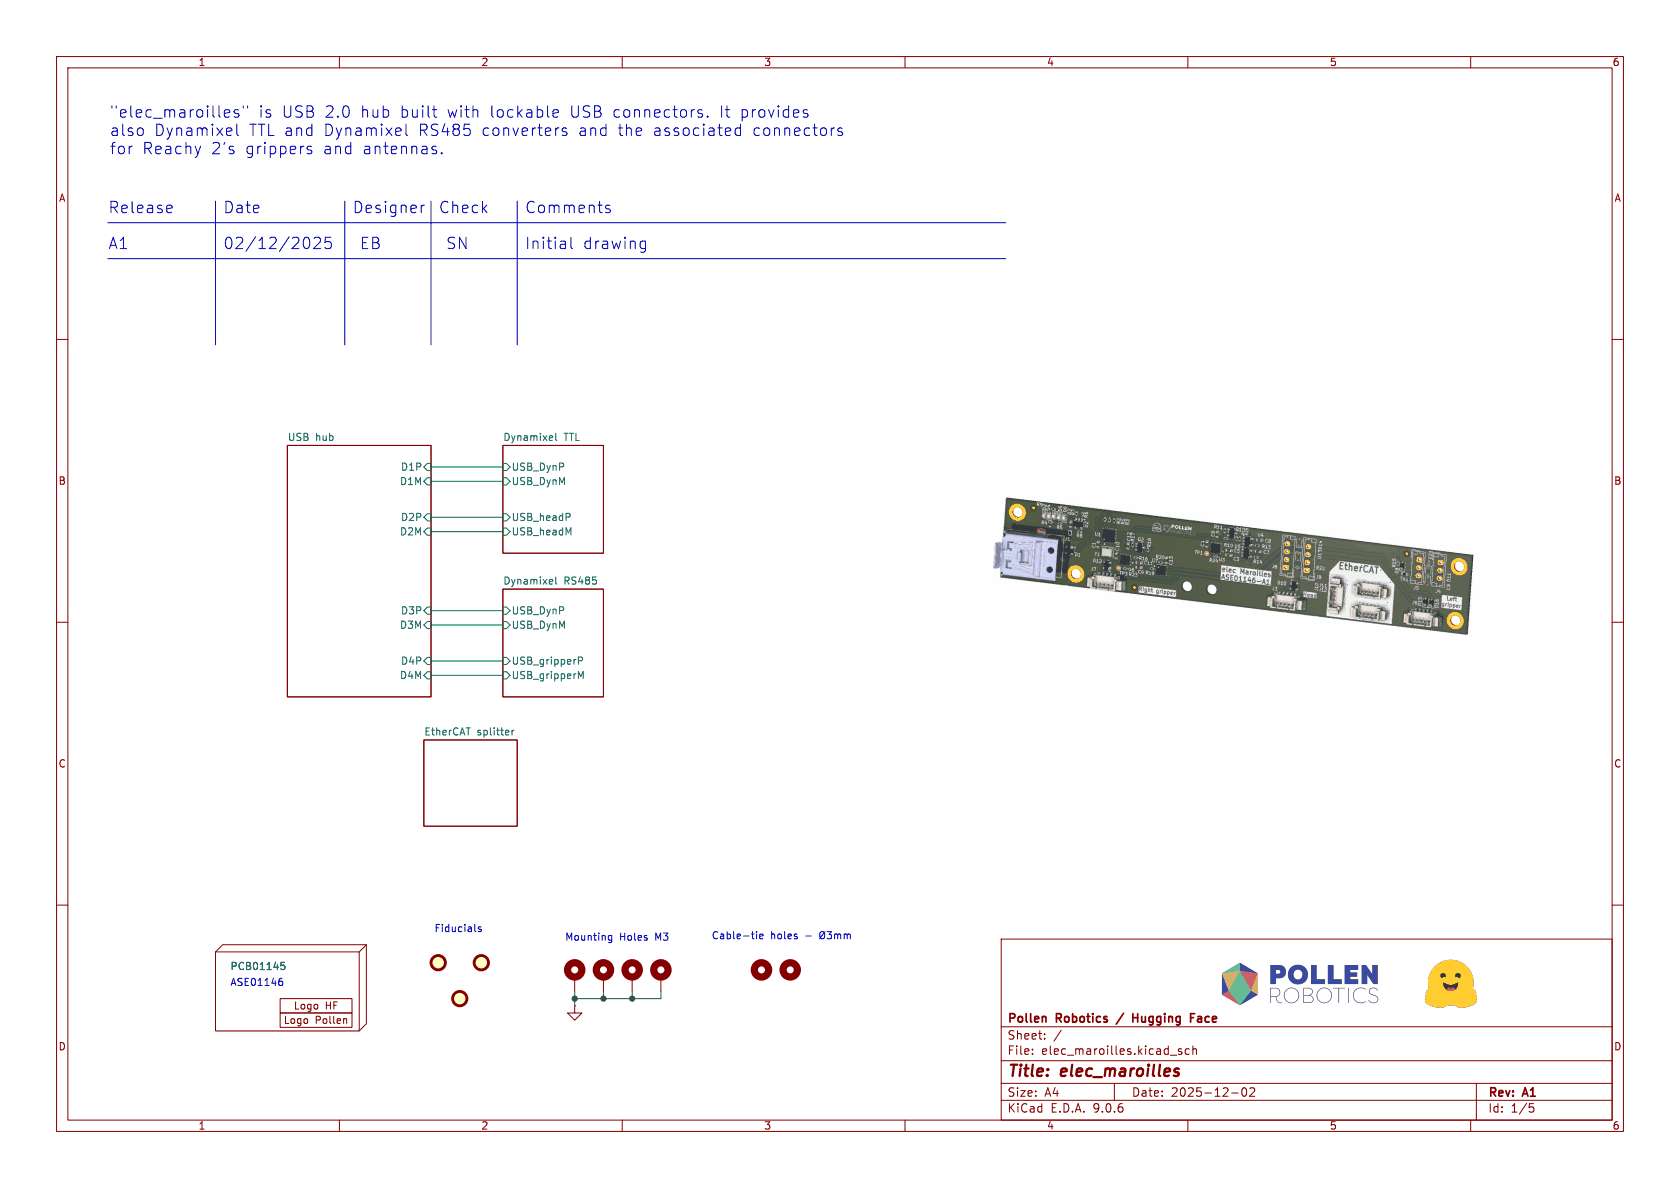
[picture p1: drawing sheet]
(kicad_sch
 (version 20250114)
 (generator "eeschema")
 (generator_version "9.0")
 (paper "A4")
 (title_block
  (title "elec_maroilles")
  (date "2025-12-02")
  (rev "A1")
  (company "Pollen Robotics / Hugging Face"))
 (lib_symbols
  (symbol "Library_Pollen:Logo HF 2025" (exclude_from_sim no) (in_bom yes) (on_board yes)
   (property "Reference" "H" (at 1.27 1.27 0) (effects (font (size 1.27 1.27))))
   (property "Value" "Logo HF 2025" (at 8.89 -3.81 0) (effects (font (size 1.27 1.27)) (hide yes)))
   (property "Footprint" "Library_Pollen:Logo_HF_2025" (at 0 0 0) (effects (font (size 1.27 1.27)) (hide yes)))
   (property "Datasheet" "" (at 0 0 0) (effects (font (size 1.27 1.27)) (hide yes)))
   (property "Description" "" (at 0 0 0) (effects (font (size 1.27 1.27)) (hide yes)))
   (symbol "Logo HF 2025_0_0"
    (rectangle (start 0 0) (end 12.7 -2.54) (stroke (width 0) (type default)) (fill (type none))))
   (symbol "Logo HF 2025_1_1"
    (text "Logo HF" (at 6.35 -1.27 0) (effects (font (size 1.27 1.27)))))
   (embedded_fonts no))
  (symbol "Library_Pollen:Logo Pollen 2021" (exclude_from_sim no) (in_bom yes) (on_board yes)
   (property "Reference" "H" (at 1.27 1.27 0) (effects (font (size 1.27 1.27))))
   (property "Value" "Logo Pollen 2021" (at 8.89 -3.81 0) (effects (font (size 1.27 1.27)) (hide yes)))
   (property "Footprint" "" (at 0 0 0) (effects (font (size 1.27 1.27)) (hide yes)))
   (property "Datasheet" "" (at 0 0 0) (effects (font (size 1.27 1.27)) (hide yes)))
   (property "Description" "" (at 0 0 0) (effects (font (size 1.27 1.27)) (hide yes)))
   (symbol "Logo Pollen 2021_0_0"
    (rectangle (start 0 0) (end 12.7 -2.54) (stroke (width 0) (type default)) (fill (type none)))
    (text "Logo Pollen" (at 6.35 -1.27 0) (effects (font (size 1.27 1.27)))))
   (embedded_fonts no))
  (symbol "Library_Pollen:PCB" (exclude_from_sim no) (in_bom yes) (on_board no)
   (property "Reference" "H" (at 2.54 2.54 0) (effects (font (size 1.27 1.27))))
   (property "Value" "PCB" (at 2.54 -15.24 0) (effects (font (size 1.27 1.27))))
   (property "Footprint" "" (at 0 0 0) (effects (font (size 1.27 1.27)) (hide yes)))
   (property "Datasheet" "" (at 0 0 0) (effects (font (size 1.27 1.27)) (hide yes)))
   (property "Description" "" (at 0 0 0) (effects (font (size 1.27 1.27)) (hide yes)))
   (symbol "PCB_0_0"
    (polyline (pts (xy 0 0) (xy 1.27 1.27) (xy 26.67 1.27) (xy 26.67 -12.7) (xy 25.4 -13.97)) (stroke (width 0) (type default)) (fill (type none)))
    (polyline (pts (xy 26.67 1.27) (xy 25.4 0)) (stroke (width 0) (type default)) (fill (type none))))
   (symbol "PCB_0_1"
    (rectangle (start 0 0) (end 25.4 -13.97) (stroke (width 0) (type default)) (fill (type none))))
   (embedded_fonts no))
  (symbol "Mechanical:Fiducial" (exclude_from_sim no) (in_bom yes) (on_board yes)
   (property "Reference" "FID" (at 0 5.08 0) (effects (font (size 1.27 1.27))))
   (property "Value" "Fiducial" (at 0 3.175 0) (effects (font (size 1.27 1.27))))
   (property "Footprint" "" (at 0 0 0) (effects (font (size 1.27 1.27)) (hide yes)))
   (property "Datasheet" "~" (at 0 0 0) (effects (font (size 1.27 1.27)) (hide yes)))
   (property "Description" "Fiducial Marker" (at 0 0 0) (effects (font (size 1.27 1.27)) (hide yes)))
   (symbol "Fiducial_0_1"
    (circle (center 0 0) (radius 1.27) (stroke (width 0.508) (type default)) (fill (type background))))
   (embedded_fonts no))
  (symbol "Mechanical:MountingHole"
   (pin_names
    (offset 1.016)) (exclude_from_sim no) (in_bom no) (on_board yes)
   (property "Reference" "H" (at 0 5.08 0) (effects (font (size 1.27 1.27))))
   (property "Value" "MountingHole" (at 0 3.175 0) (effects (font (size 1.27 1.27))))
   (property "Footprint" "" (at 0 0 0) (effects (font (size 1.27 1.27)) (hide yes)))
   (property "Datasheet" "~" (at 0 0 0) (effects (font (size 1.27 1.27)) (hide yes)))
   (property "Description" "Mounting Hole without connection" (at 0 0 0) (effects (font (size 1.27 1.27)) (hide yes)))
   (symbol "MountingHole_0_1"
    (circle (center 0 0) (radius 1.27) (stroke (width 1.27) (type default)) (fill (type none))))
   (embedded_fonts no))
  (symbol "Mechanical:MountingHole_Pad"
   (pin_numbers (hide yes))
   (pin_names
    (offset 1.016) (hide yes)) (exclude_from_sim no) (in_bom yes) (on_board yes)
   (property "Reference" "H" (at 0 6.35 0) (effects (font (size 1.27 1.27))))
   (property "Value" "MountingHole_Pad" (at 0 4.445 0) (effects (font (size 1.27 1.27))))
   (property "Footprint" "" (at 0 0 0) (effects (font (size 1.27 1.27)) (hide yes)))
   (property "Datasheet" "~" (at 0 0 0) (effects (font (size 1.27 1.27)) (hide yes)))
   (property "Description" "Mounting Hole with connection" (at 0 0 0) (effects (font (size 1.27 1.27)) (hide yes)))
   (symbol "MountingHole_Pad_0_1"
    (circle (center 0 1.27) (radius 1.27) (stroke (width 1.27) (type default)) (fill (type none))))
   (symbol "MountingHole_Pad_1_1"
    (pin input line (at 0 -2.54 90) (length 2.54) (name "1" (effects (font (size 1.27 1.27)))) (number "1" (effects (font (size 1.27 1.27))))))
   (embedded_fonts no))
  (symbol "power:GND"
   (power)
   (pin_numbers (hide yes))
   (pin_names
    (offset 0) (hide yes)) (exclude_from_sim no) (in_bom yes) (on_board yes)
   (property "Reference" "#PWR" (at 0 -6.35 0) (effects (font (size 1.27 1.27)) (hide yes)))
   (property "Value" "GND" (at 0 -3.81 0) (effects (font (size 1.27 1.27))))
   (property "Footprint" "" (at 0 0 0) (effects (font (size 1.27 1.27)) (hide yes)))
   (property "Datasheet" "" (at 0 0 0) (effects (font (size 1.27 1.27)) (hide yes)))
   (property "Description" "Power symbol creates a global label with name \"GND\" , ground" (at 0 0 0) (effects (font (size 1.27 1.27)) (hide yes)))
   (symbol "GND_0_1"
    (polyline (pts (xy 0 0) (xy 0 -1.27) (xy 1.27 -1.27) (xy 0 -2.54) (xy -1.27 -1.27) (xy 0 -1.27)) (stroke (width 0) (type default)) (fill (type none))))
   (symbol "GND_1_1"
    (pin power_in line (at 0 0 270) (length 0) (name "~" (effects (font (size 1.27 1.27)))) (number "1" (effects (font (size 1.27 1.27))))))
   (embedded_fonts no)))
 (bus_alias "SPI"
  (members "CS" "Clk" "MOSI" "MISO"))
 (text "Mounting Holes M3"
  (exclude_from_sim no)
  (at 99.822 166.624 0)
  (effects (font (size 1.27 1.27)) (justify left bottom)))
 (text "Date"
  (exclude_from_sim no)
  (at 39.37 38.1 0)
  (effects (font (size 2.0066 2.0066)) (justify left bottom)))
 (text "Check"
  (exclude_from_sim no)
  (at 77.47 38.1 0)
  (effects (font (size 2.0066 2.0066)) (justify left bottom)))
 (text "Release"
  (exclude_from_sim no)
  (at 19.05 38.1 0)
  (effects (font (size 2.0066 2.0066)) (justify left bottom)))
 (text "Fiducials"
  (exclude_from_sim no)
  (at 76.708 165.1 0)
  (effects (font (size 1.27 1.27)) (justify left bottom)))
 (text "ASE01146"
  (exclude_from_sim no)
  (at 40.64 174.625 0)
  (effects (font (size 1.27 1.27)) (justify left bottom)))
 (text "A1"
  (exclude_from_sim no)
  (at 19.05 44.45 0)
  (effects (font (size 2.0066 2.0066)) (justify left bottom)))
 (text "EB"
  (exclude_from_sim no)
  (at 63.5 44.45 0)
  (effects (font (size 2.0066 2.0066)) (justify left bottom)))
 (text "Cable-tie holes - Ø3mm"
  (exclude_from_sim no)
  (at 125.73 166.37 0)
  (effects (font (size 1.27 1.27)) (justify left bottom)))
 (text "Initial drawing"
  (exclude_from_sim no)
  (at 92.71 44.45 0)
  (effects (font (size 2.0066 2.0066)) (justify left bottom)))
 (text "\"elec_maroilles\" is USB 2.0 hub built with lockable USB connectors. It provides \nalso Dynamixel TTL and Dynamixel RS485 converters and the associated connectors \nfor Reachy 2's grippers and antennas."
  (exclude_from_sim no)
  (at 19.304 27.686 0)
  (effects (font (size 2.0066 2.0066)) (justify left bottom)))
 (text "Designer"
  (exclude_from_sim no)
  (at 62.23 38.1 0)
  (effects (font (size 2.0066 2.0066)) (justify left bottom)))
 (text "SN"
  (exclude_from_sim no)
  (at 78.74 44.45 0)
  (effects (font (size 2.0066 2.0066)) (justify left bottom)))
 (text "Comments"
  (exclude_from_sim no)
  (at 92.71 38.1 0)
  (effects (font (size 2.0066 2.0066)) (justify left bottom)))
 (text "02/12/2025"
  (exclude_from_sim no)
  (at 39.37 44.45 0)
  (effects (font (size 2.0066 2.0066)) (justify left bottom)))
 (junction
  (at 111.76 176.53)
  (diameter 0)
  (color 0 0 0 0))
 (junction
  (at 106.68 176.53)
  (diameter 0)
  (color 0 0 0 0))
 (junction
  (at 101.6 176.53)
  (diameter 0)
  (color 0 0 0 0))
 (wire
  (pts (xy 116.84 176.53) (xy 111.76 176.53))
  (stroke (width 0) (type default)))
 (wire
  (pts (xy 76.2 119.38) (xy 88.9 119.38))
  (stroke (width 0) (type default)))
 (polyline
  (pts (xy 91.44 35.56) (xy 91.44 60.96))
  (stroke (width 0) (type default)))
 (polyline
  (pts (xy 38.1 35.56) (xy 38.1 60.96))
  (stroke (width 0) (type default)))
 (wire
  (pts (xy 106.68 175.26) (xy 106.68 176.53))
  (stroke (width 0) (type default)))
 (wire
  (pts (xy 101.6 175.26) (xy 101.6 176.53))
  (stroke (width 0) (type default)))
 (wire
  (pts (xy 76.2 116.84) (xy 88.9 116.84))
  (stroke (width 0) (type default)))
 (polyline
  (pts (xy 60.96 35.56) (xy 60.96 60.96))
  (stroke (width 0) (type default)))
 (wire
  (pts (xy 76.2 85.09) (xy 88.9 85.09))
  (stroke (width 0) (type default)))
 (polyline
  (pts (xy 19.05 45.72) (xy 177.8 45.72))
  (stroke (width 0) (type default)))
 (wire
  (pts (xy 76.2 82.55) (xy 88.9 82.55))
  (stroke (width 0) (type default)))
 (wire
  (pts (xy 106.68 176.53) (xy 101.6 176.53))
  (stroke (width 0) (type default)))
 (wire
  (pts (xy 76.2 91.44) (xy 88.9 91.44))
  (stroke (width 0) (type default)))
 (wire
  (pts (xy 76.2 110.49) (xy 88.9 110.49))
  (stroke (width 0) (type default)))
 (polyline
  (pts (xy 76.2 35.56) (xy 76.2 60.96))
  (stroke (width 0) (type default)))
 (polyline
  (pts (xy 19.05 39.37) (xy 177.8 39.37))
  (stroke (width 0) (type default)))
 (wire
  (pts (xy 101.6 176.53) (xy 101.6 177.8))
  (stroke (width 0) (type default)))
 (wire
  (pts (xy 116.84 175.26) (xy 116.84 176.53))
  (stroke (width 0) (type default)))
 (wire
  (pts (xy 111.76 175.26) (xy 111.76 176.53))
  (stroke (width 0) (type default)))
 (wire
  (pts (xy 76.2 93.98) (xy 88.9 93.98))
  (stroke (width 0) (type default)))
 (wire
  (pts (xy 111.76 176.53) (xy 106.68 176.53))
  (stroke (width 0) (type default)))
 (wire
  (pts (xy 76.2 107.95) (xy 88.9 107.95))
  (stroke (width 0) (type default)))
 (image
  (at 256.54 173.99)
  (scale 0.172343)
  (data))
 (image
  (at 218.44 100.33)
  (data))
 (image
  (at 229.87 173.99)
  (scale 0.108366)
  (data))
 (symbol
  (lib_id "Mechanical:MountingHole_Pad")
  (at 106.68 172.72 0)
  (unit 1)
  (exclude_from_sim no)
  (in_bom no)
  (on_board yes)
  (dnp no)
  (property "Reference" "H5" (at 109.22 171.45 0) (effects (font (size 1.27 1.27)) (justify left) (hide yes)))
  (property "Value" "MountingHole_Pad" (at 113.03 166.37 0) (effects (font (size 1.27 1.27)) (justify left) (hide yes)))
  (property "Footprint" "MountingHole:MountingHole_3.2mm_M3_ISO7380_Pad_TopBottom" (at 106.68 172.72 0) (effects (font (size 1.27 1.27)) (hide yes)))
  (property "Datasheet" "~" (at 106.68 172.72 0) (effects (font (size 1.27 1.27)) (hide yes)))
  (property "Description" "Mounting Hole" (at 106.68 172.72 0) (effects (font (size 1.27 1.27)) (hide yes)))
  (pin "1"))
 (symbol
  (lib_id "Library_Pollen:PCB")
  (at 38.1 168.275 0)
  (unit 1)
  (exclude_from_sim no)
  (in_bom no)
  (on_board no)
  (dnp no)
  (property "Reference" "H1" (at 40.64 165.735 0) (effects (font (size 1.27 1.27)) (justify left) (hide yes)))
  (property "Value" "PCB01145" (at 40.64 170.815 0) (effects (font (size 1.27 1.27)) (justify left)))
  (property "Footprint" "" (at 38.1 168.275 0) (effects (font (size 1.27 1.27)) (hide yes)))
  (property "Datasheet" "" (at 38.1 168.275 0) (effects (font (size 1.27 1.27)) (hide yes)))
  (property "Description" "PCB" (at 38.1 168.275 0) (effects (font (size 1.27 1.27)) (hide yes)))
  (property "Man." "" (at 38.1 168.275 0) (effects (font (size 1.27 1.27)) (hide yes)))
  (property "Man. Ref." "" (at 38.1 168.275 0) (effects (font (size 1.27 1.27)) (hide yes))))
 (symbol
  (lib_id "Mechanical:Fiducial")
  (at 85.09 170.18 0)
  (unit 1)
  (exclude_from_sim no)
  (in_bom no)
  (on_board yes)
  (dnp no)
  (fields_autoplaced yes)
  (property "Reference" "FID2" (at 87.63 170.1799 0) (effects (font (size 1.27 1.27)) (justify left) (hide yes)))
  (property "Value" "DNP Fiducial" (at 87.63 171.4499 0) (effects (font (size 1.27 1.27)) (justify left) (hide yes)))
  (property "Footprint" "Fiducial:Fiducial_1mm_Mask2mm" (at 85.09 170.18 0) (effects (font (size 1.27 1.27)) (hide yes)))
  (property "Datasheet" "~" (at 85.09 170.18 0) (effects (font (size 1.27 1.27)) (hide yes)))
  (property "Description" "Fiducial" (at 85.09 170.18 0) (effects (font (size 1.27 1.27)) (hide yes)))
  (property "Man." "" (at 85.09 170.18 0) (effects (font (size 1.27 1.27)) (hide yes)))
  (property "Man. Ref." "" (at 85.09 170.18 0) (effects (font (size 1.27 1.27)) (hide yes))))
 (symbol
  (lib_id "Mechanical:MountingHole_Pad")
  (at 111.76 172.72 0)
  (unit 1)
  (exclude_from_sim no)
  (in_bom no)
  (on_board yes)
  (dnp no)
  (property "Reference" "H6" (at 114.3 171.45 0) (effects (font (size 1.27 1.27)) (justify left) (hide yes)))
  (property "Value" "MountingHole_Pad" (at 118.11 166.37 0) (effects (font (size 1.27 1.27)) (justify left) (hide yes)))
  (property "Footprint" "MountingHole:MountingHole_3.2mm_M3_ISO7380_Pad_TopBottom" (at 111.76 172.72 0) (effects (font (size 1.27 1.27)) (hide yes)))
  (property "Datasheet" "~" (at 111.76 172.72 0) (effects (font (size 1.27 1.27)) (hide yes)))
  (property "Description" "Mounting Hole" (at 111.76 172.72 0) (effects (font (size 1.27 1.27)) (hide yes)))
  (pin "1"))
 (symbol
  (lib_id "Mechanical:MountingHole_Pad")
  (at 101.6 172.72 0)
  (unit 1)
  (exclude_from_sim no)
  (in_bom no)
  (on_board yes)
  (dnp no)
  (property "Reference" "H4" (at 104.14 171.45 0) (effects (font (size 1.27 1.27)) (justify left) (hide yes)))
  (property "Value" "MountingHole_Pad" (at 107.95 166.37 0) (effects (font (size 1.27 1.27)) (justify left) (hide yes)))
  (property "Footprint" "MountingHole:MountingHole_3.2mm_M3_ISO7380_Pad_TopBottom" (at 101.6 172.72 0) (effects (font (size 1.27 1.27)) (hide yes)))
  (property "Datasheet" "~" (at 101.6 172.72 0) (effects (font (size 1.27 1.27)) (hide yes)))
  (property "Description" "Mounting Hole" (at 101.6 172.72 0) (effects (font (size 1.27 1.27)) (hide yes)))
  (pin "1"))
 (symbol
  (lib_id "Mechanical:MountingHole_Pad")
  (at 116.84 172.72 0)
  (unit 1)
  (exclude_from_sim no)
  (in_bom no)
  (on_board yes)
  (dnp no)
  (property "Reference" "H7" (at 119.38 171.45 0) (effects (font (size 1.27 1.27)) (justify left) (hide yes)))
  (property "Value" "MountingHole_Pad" (at 123.19 166.37 0) (effects (font (size 1.27 1.27)) (justify left) (hide yes)))
  (property "Footprint" "MountingHole:MountingHole_3.2mm_M3_ISO7380_Pad_TopBottom" (at 116.84 172.72 0) (effects (font (size 1.27 1.27)) (hide yes)))
  (property "Datasheet" "~" (at 116.84 172.72 0) (effects (font (size 1.27 1.27)) (hide yes)))
  (property "Description" "Mounting Hole" (at 116.84 172.72 0) (effects (font (size 1.27 1.27)) (hide yes)))
  (pin "1"))
 (symbol
  (lib_id "Mechanical:MountingHole")
  (at 139.7 171.45 0)
  (unit 1)
  (exclude_from_sim no)
  (in_bom no)
  (on_board yes)
  (dnp no)
  (property "Reference" "H11" (at 142.24 170.18 0) (effects (font (size 1.27 1.27)) (justify left) (hide yes)))
  (property "Value" "MountingHole_Pad" (at 146.05 165.1 0) (effects (font (size 1.27 1.27)) (justify left) (hide yes)))
  (property "Footprint" "MountingHole:MountingHole_3.2mm_M3" (at 139.7 171.45 0) (effects (font (size 1.27 1.27)) (hide yes)))
  (property "Datasheet" "~" (at 139.7 171.45 0) (effects (font (size 1.27 1.27)) (hide yes)))
  (property "Description" "Mounting Hole without connection" (at 139.7 171.45 0) (effects (font (size 1.27 1.27)) (hide yes))))
 (symbol
  (lib_id "Mechanical:Fiducial")
  (at 77.47 170.18 0)
  (unit 1)
  (exclude_from_sim no)
  (in_bom no)
  (on_board yes)
  (dnp no)
  (property "Reference" "FID1" (at 80.01 170.18 0) (effects (font (size 1.27 1.27)) (justify left) (hide yes)))
  (property "Value" "DNP Fiducial" (at 80.01 171.4499 0) (effects (font (size 1.27 1.27)) (justify left) (hide yes)))
  (property "Footprint" "Fiducial:Fiducial_1mm_Mask2mm" (at 77.47 170.18 0) (effects (font (size 1.27 1.27)) (hide yes)))
  (property "Datasheet" "~" (at 77.47 170.18 0) (effects (font (size 1.27 1.27)) (hide yes)))
  (property "Description" "Fiducial" (at 77.47 170.18 0) (effects (font (size 1.27 1.27)) (hide yes)))
  (property "Man." "" (at 77.47 170.18 0) (effects (font (size 1.27 1.27)) (hide yes)))
  (property "Man. Ref." "" (at 77.47 170.18 0) (effects (font (size 1.27 1.27)) (hide yes))))
 (symbol
  (lib_id "Mechanical:Fiducial")
  (at 81.28 176.53 0)
  (unit 1)
  (exclude_from_sim no)
  (in_bom no)
  (on_board yes)
  (dnp no)
  (fields_autoplaced yes)
  (property "Reference" "FID3" (at 83.82 176.5299 0) (effects (font (size 1.27 1.27)) (justify left) (hide yes)))
  (property "Value" "DNP Fiducial" (at 83.82 177.7999 0) (effects (font (size 1.27 1.27)) (justify left) (hide yes)))
  (property "Footprint" "Fiducial:Fiducial_1mm_Mask2mm" (at 81.28 176.53 0) (effects (font (size 1.27 1.27)) (hide yes)))
  (property "Datasheet" "~" (at 81.28 176.53 0) (effects (font (size 1.27 1.27)) (hide yes)))
  (property "Description" "Fiducial" (at 81.28 176.53 0) (effects (font (size 1.27 1.27)) (hide yes)))
  (property "Man." "" (at 81.28 176.53 0) (effects (font (size 1.27 1.27)) (hide yes)))
  (property "Man. Ref." "" (at 81.28 176.53 0) (effects (font (size 1.27 1.27)) (hide yes))))
 (symbol
  (lib_id "Mechanical:MountingHole")
  (at 134.62 171.45 0)
  (unit 1)
  (exclude_from_sim no)
  (in_bom no)
  (on_board yes)
  (dnp no)
  (property "Reference" "H10" (at 137.16 170.18 0) (effects (font (size 1.27 1.27)) (justify left) (hide yes)))
  (property "Value" "MountingHole_Pad" (at 140.97 165.1 0) (effects (font (size 1.27 1.27)) (justify left) (hide yes)))
  (property "Footprint" "MountingHole:MountingHole_3.2mm_M3" (at 134.62 171.45 0) (effects (font (size 1.27 1.27)) (hide yes)))
  (property "Datasheet" "~" (at 134.62 171.45 0) (effects (font (size 1.27 1.27)) (hide yes)))
  (property "Description" "Mounting Hole without connection" (at 134.62 171.45 0) (effects (font (size 1.27 1.27)) (hide yes))))
 (symbol
  (lib_id "Library_Pollen:Logo Pollen 2021")
  (at 49.53 179.07 0)
  (unit 1)
  (exclude_from_sim no)
  (in_bom no)
  (on_board yes)
  (dnp no)
  (property "Reference" "H3" (at 50.8 177.165 0) (effects (font (size 1.27 1.27)) (hide yes)))
  (property "Value" "DNP Logo Pollen 2021" (at 55.88 176.53 0) (effects (font (size 1.27 1.27)) (hide yes)))
  (property "Footprint" "Library_Pollen:Logo_Pollen_2021_sq" (at 49.53 179.07 0) (effects (font (size 1.27 1.27)) (hide yes)))
  (property "Datasheet" "" (at 49.53 179.07 0) (effects (font (size 1.27 1.27)) (hide yes)))
  (property "Description" "Logo (silk)" (at 49.53 179.07 0) (effects (font (size 1.27 1.27)) (hide yes)))
  (property "Man." "" (at 49.53 179.07 0) (effects (font (size 1.27 1.27)) (hide yes)))
  (property "Man. Ref." "" (at 49.53 179.07 0) (effects (font (size 1.27 1.27)) (hide yes))))
 (symbol
  (lib_id "Library_Pollen:Logo HF 2025")
  (at 49.53 176.53 0)
  (unit 1)
  (exclude_from_sim no)
  (in_bom yes)
  (on_board yes)
  (dnp no)
  (fields_autoplaced yes)
  (property "Reference" "H2" (at 55.88 173.99 0) (effects (font (size 1.27 1.27)) (hide yes)))
  (property "Value" "Logo HF 2025" (at 58.42 180.34 0) (effects (font (size 1.27 1.27)) (hide yes)))
  (property "Footprint" "Library_Pollen:Logo_HF_2025" (at 49.53 176.53 0) (effects (font (size 1.27 1.27)) (hide yes)))
  (property "Datasheet" "" (at 49.53 176.53 0) (effects (font (size 1.27 1.27)) (hide yes)))
  (property "Description" "" (at 49.53 176.53 0) (effects (font (size 1.27 1.27)) (hide yes))))
 (symbol
  (lib_id "power:GND")
  (at 101.6 177.8 0)
  (unit 1)
  (exclude_from_sim no)
  (in_bom yes)
  (on_board yes)
  (dnp no)
  (fields_autoplaced yes)
  (property "Reference" "#PWR01" (at 101.6 184.15 0) (effects (font (size 1.27 1.27)) (hide yes)))
  (property "Value" "GND" (at 101.6 182.88 0) (effects (font (size 1.27 1.27)) (hide yes)))
  (property "Footprint" "" (at 101.6 177.8 0) (effects (font (size 1.27 1.27)) (hide yes)))
  (property "Datasheet" "" (at 101.6 177.8 0) (effects (font (size 1.27 1.27)) (hide yes)))
  (property "Description" "Power symbol creates a global label with name \"GND\" , ground" (at 101.6 177.8 0) (effects (font (size 1.27 1.27)) (hide yes)))
  (pin "1"))
 (sheet
  (at 74.93 130.81)
  (size 16.51 15.24)
  (exclude_from_sim no)
  (in_bom yes)
  (on_board yes)
  (dnp no)
  (fields_autoplaced yes)
  (stroke (width 0.1524) (type solid))
  (fill (color 0 0 0 0.0000))
  (property "Sheetname" "EtherCAT splitter" (at 74.93 130.0984 0) (effects (font (size 1.27 1.27)) (justify left bottom)))
  (property "Sheetfile" "ethercat_splitter.kicad_sch" (at 74.93 146.6346 0) (effects (font (size 1.27 1.27)) (justify left top) (hide yes))))
 (sheet
  (at 88.9 78.74)
  (size 17.78 19.05)
  (exclude_from_sim no)
  (in_bom yes)
  (on_board yes)
  (dnp no)
  (fields_autoplaced yes)
  (stroke (width 0.1524) (type solid))
  (fill (color 0 0 0 0.0000))
  (property "Sheetname" "Dynamixel TTL" (at 88.9 78.0284 0) (effects (font (size 1.27 1.27)) (justify left bottom)))
  (property "Sheetfile" "dynamixel_3.kicad_sch" (at 88.9 98.3746 0) (effects (font (size 1.27 1.27)) (justify left top) (hide yes)))
  (pin "USB_DynM" input (at 88.9 85.09 180) (effects (font (size 1.27 1.27)) (justify left)))
  (pin "USB_DynP" input (at 88.9 82.55 180) (effects (font (size 1.27 1.27)) (justify left)))
  (pin "USB_headM" input (at 88.9 93.98 180) (effects (font (size 1.27 1.27)) (justify left)))
  (pin "USB_headP" input (at 88.9 91.44 180) (effects (font (size 1.27 1.27)) (justify left))))
 (sheet
  (at 50.8 78.74)
  (size 25.4 44.45)
  (exclude_from_sim no)
  (in_bom yes)
  (on_board yes)
  (dnp no)
  (fields_autoplaced yes)
  (stroke (width 0.1524) (type solid))
  (fill (color 0 0 0 0.0000))
  (property "Sheetname" "USB hub" (at 50.8 78.0284 0) (effects (font (size 1.27 1.27)) (justify left bottom)))
  (property "Sheetfile" "usb_hub.kicad_sch" (at 50.8 123.7746 0) (effects (font (size 1.27 1.27)) (justify left top) (hide yes)))
  (pin "D3M" input (at 76.2 110.49 0) (effects (font (size 1.27 1.27)) (justify right)))
  (pin "D3P" input (at 76.2 107.95 0) (effects (font (size 1.27 1.27)) (justify right)))
  (pin "D4M" input (at 76.2 119.38 0) (effects (font (size 1.27 1.27)) (justify right)))
  (pin "D4P" input (at 76.2 116.84 0) (effects (font (size 1.27 1.27)) (justify right)))
  (pin "D2M" input (at 76.2 93.98 0) (effects (font (size 1.27 1.27)) (justify right)))
  (pin "D2P" input (at 76.2 91.44 0) (effects (font (size 1.27 1.27)) (justify right)))
  (pin "D1M" input (at 76.2 85.09 0) (effects (font (size 1.27 1.27)) (justify right)))
  (pin "D1P" input (at 76.2 82.55 0) (effects (font (size 1.27 1.27)) (justify right))))
 (sheet
  (at 88.9 104.14)
  (size 17.78 19.05)
  (exclude_from_sim no)
  (in_bom yes)
  (on_board yes)
  (dnp no)
  (fields_autoplaced yes)
  (stroke (width 0.1524) (type solid))
  (fill (color 0 0 0 0.0000))
  (property "Sheetname" "Dynamixel RS485" (at 88.9 103.4284 0) (effects (font (size 1.27 1.27)) (justify left bottom)))
  (property "Sheetfile" "dynamixel_4.kicad_sch" (at 88.9 123.7746 0) (effects (font (size 1.27 1.27)) (justify left top) (hide yes)))
  (pin "USB_DynM" input (at 88.9 110.49 180) (effects (font (size 1.27 1.27)) (justify left)))
  (pin "USB_DynP" input (at 88.9 107.95 180) (effects (font (size 1.27 1.27)) (justify left)))
  (pin "USB_gripperM" input (at 88.9 119.38 180) (effects (font (size 1.27 1.27)) (justify left)))
  (pin "USB_gripperP" input (at 88.9 116.84 180) (effects (font (size 1.27 1.27)) (justify left))))
 (sheet_instances
  (path ""
   (page "1")))
 (embedded_fonts no))
